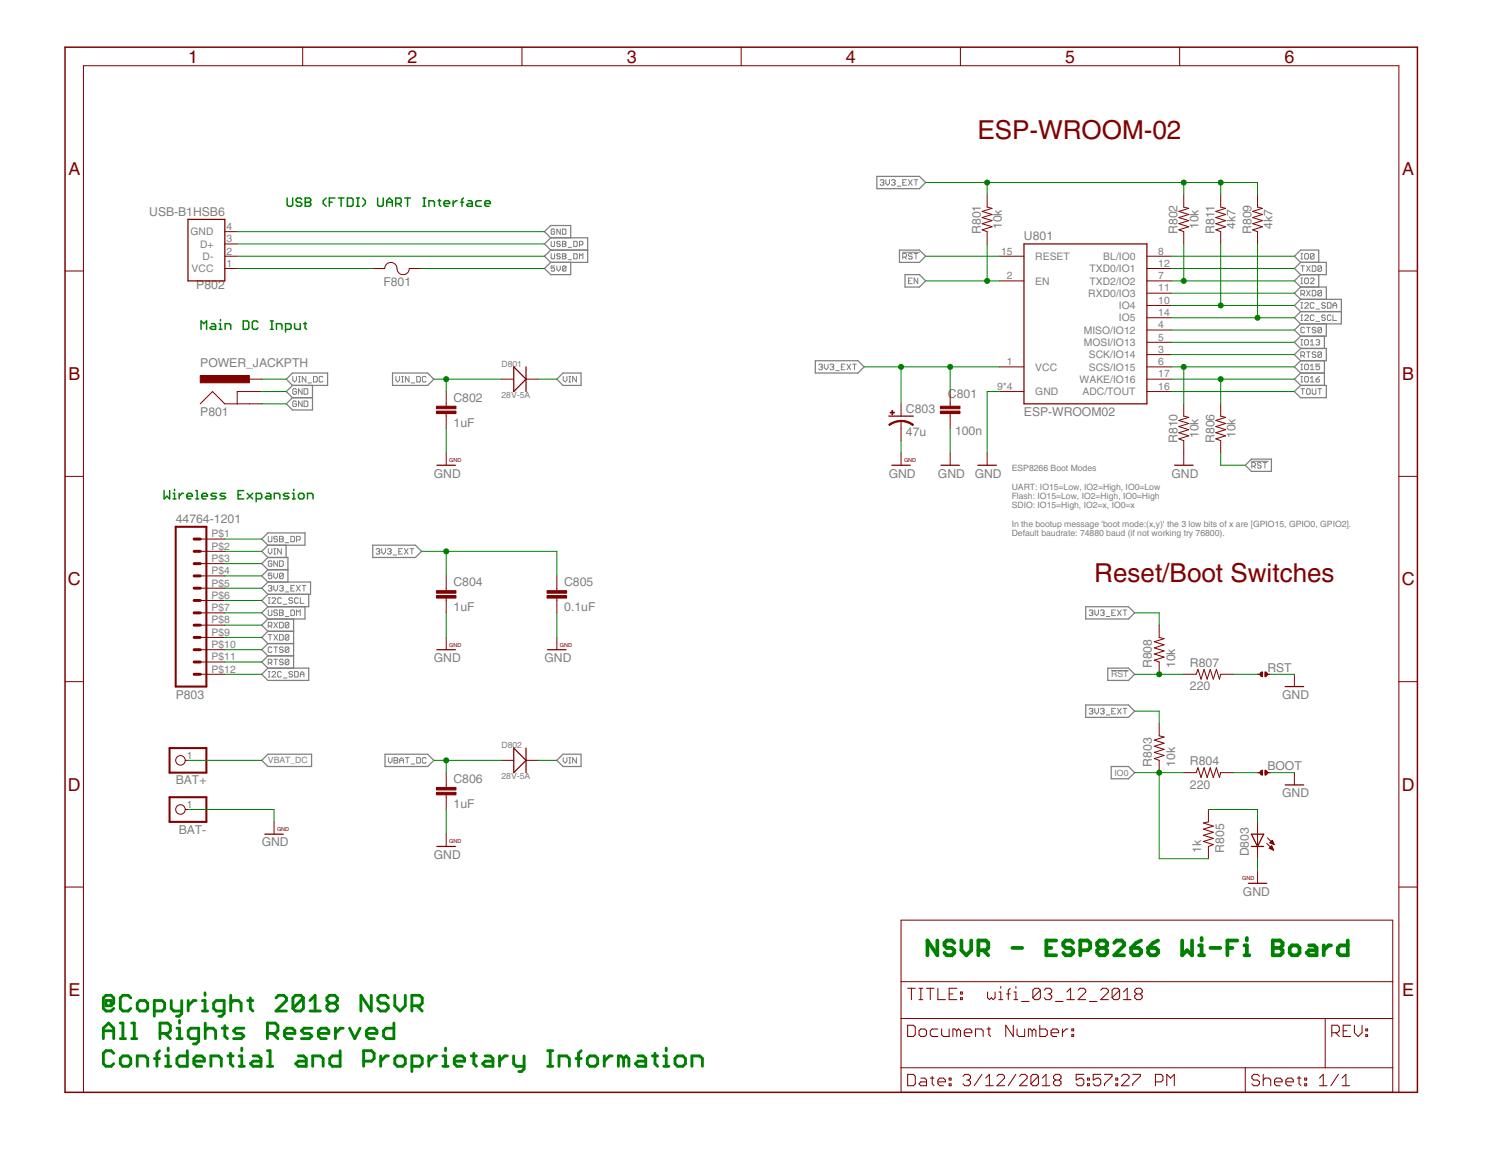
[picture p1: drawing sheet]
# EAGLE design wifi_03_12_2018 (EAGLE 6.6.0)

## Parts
BAT+  WPAD-1-PTH  [WPAD-1-PTH-2.54]
BAT-  WPAD-1-PTH  [WPAD-1-PTH-2.54]
BOOT  JMP-2-NO-PTH  [JMP-2-NO-PTH-2.54]
C801  100n  CAP0402-CAP  [0402-CAP]
C802  1uF  CAP0402-CAP  [0402-CAP]
C803  47u  CAP_POLD  [PANASONIC_D]
C804  1uF  CAP0402-CAP  [0402-CAP]
C805  0.1uF  CAP0402-CAP  [0402-CAP]
C806  1uF  CAP0402-CAP  [0402-CAP]
D801  28V-5A  SMD-DIODE-SCHOTTKY-28V-5A(DO-214AA)  [DO-214AA]
D802  28V-5A  SMD-DIODE-SCHOTTKY-28V-5A(DO-214AA)  [DO-214AA]
D803  LEDCHIP-LED0603  [CHIP-LED0603]
F801  1206L050YR  [1206LSERIES]
P801  POWER_JACKPTH  [POWER_JACK_PTH]
P802  USB-B1HSB6  [OST_USB-B1HSB6]
P803  44764-1201  [44764-1201]
R801  10k  RESISTOR0402-TYP  [EIA-0402]
R802  10k  RESISTOR0402-TYP  [EIA-0402]
R803  10k  RESISTOR0402-TYP  [EIA-0402]
R804  220  RESISTOR0402-TYP  [EIA-0402]
R805  1k  RESISTOR0402-TYP  [EIA-0402]
R806  10k  RESISTOR0402-TYP  [EIA-0402]
R807  220  RESISTOR0402-TYP  [EIA-0402]
R808  10k  RESISTOR0402-TYP  [EIA-0402]
R809  4k7  RESISTOR0402-TYP  [EIA-0402]
R810  10k  RESISTOR0402-TYP  [EIA-0402]
R811  4k7  RESISTOR0402-TYP  [EIA-0402]
RST  JMP-2-NO-PTH  [JMP-2-NO-PTH-2.54]
U801  ESP-WROOM02  [ESP-WROOM02]

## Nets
3V3_EXT: C801.2 C803.+ C804.1 C805.1 P803.P$5 R801.2 R802.2 R803.2 R808.2 R809.2 R811.2 U801.1(VCC)
5V0: F801.2 P803.P$4
!RST: R806.1 R807.1 R808.1 U801.15(RESET)
CTS0: P803.P$10 U801.4(MISO/IO12)
EN: R801.1 U801.2(EN)
GND: BAT-.1 BOOT.2 C801.1 C802.2 C803.- C804.2 C805.2 C806.2 D803.C P801.GND P801.GNDBREAK P802.4(GND) P803.P$3 R810.1 RST.2 U801.9(GND) U801.13(GND) U801.18(GND) U801.TP(GND)
I2C_SCL: P803.P$6 R809.1 U801.14(IO5)
I2C_SDA: P803.P$12 R811.1 U801.10(IO4)
IO0: R803.1 R804.1 R805.1 U801.8(BL/IO0)
IO2: R802.1 U801.7(TXD2/IO2)
IO13: U801.5(MOSI/IO13)
IO15: R810.2 U801.6(SCS/IO15)
IO16: R806.2 U801.17(WAKE/IO16)
LED1: D803.A R805.2
N$1: R807.2 RST.1
N$2: BOOT.1 R804.2
RTS0: P803.P$11 U801.3(SCK/IO14)
RXD0: P803.P$8 U801.11(RXD0/IO3)
TOUT: U801.16(ADC/TOUT)
TXD0: P803.P$9 U801.12(TXD0/IO1)
USB_DM: P802.2(D-) P803.P$7
USB_DP: P802.3(D+) P803.P$1
VBAT_DC: BAT+.1 C806.1 D802.+
VBUS_IN: F801.1 P802.1(VCC)
VIN: D801.- D802.- P803.P$2
VIN_DC: C802.1 D801.+ P801.PWR

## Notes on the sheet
- ESP-WROOM-02
- USB (FTDI) UART Interface
- Main DC Input
- ESP8266 Boot Modes
  
  UART: IO15=Low, IO2=High, IO0=Low
  Flash: IO15=Low, IO2=High, IO0=High
  SDIO: IO15=High, IO2=x, IO0=x
  
  In the bootup message 'boot mode:(x,y)' the 3 low bits of x are [GPIO15, GPIO0, GPIO2].
  Default baudrate: 74880 baud (if not working try 76800).
- Wireless Expansion
- Reset/Boot Switches
- NSVR - ESP8266 Wi-Fi Board
- @Copyright 2018 NSVR
  All Rights Reserved
  Confidential and Proprietary Information

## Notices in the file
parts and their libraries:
PatternAgents-Beautify: License : http://creativecommons.org/licenses/by-sa/3.0
(Creative Commons 3.0)
SparkFun-Connectors: Licensing: Creative Commons ShareAlike 4.0 International - https://creativecommons.org/licenses/by-sa/4.0
